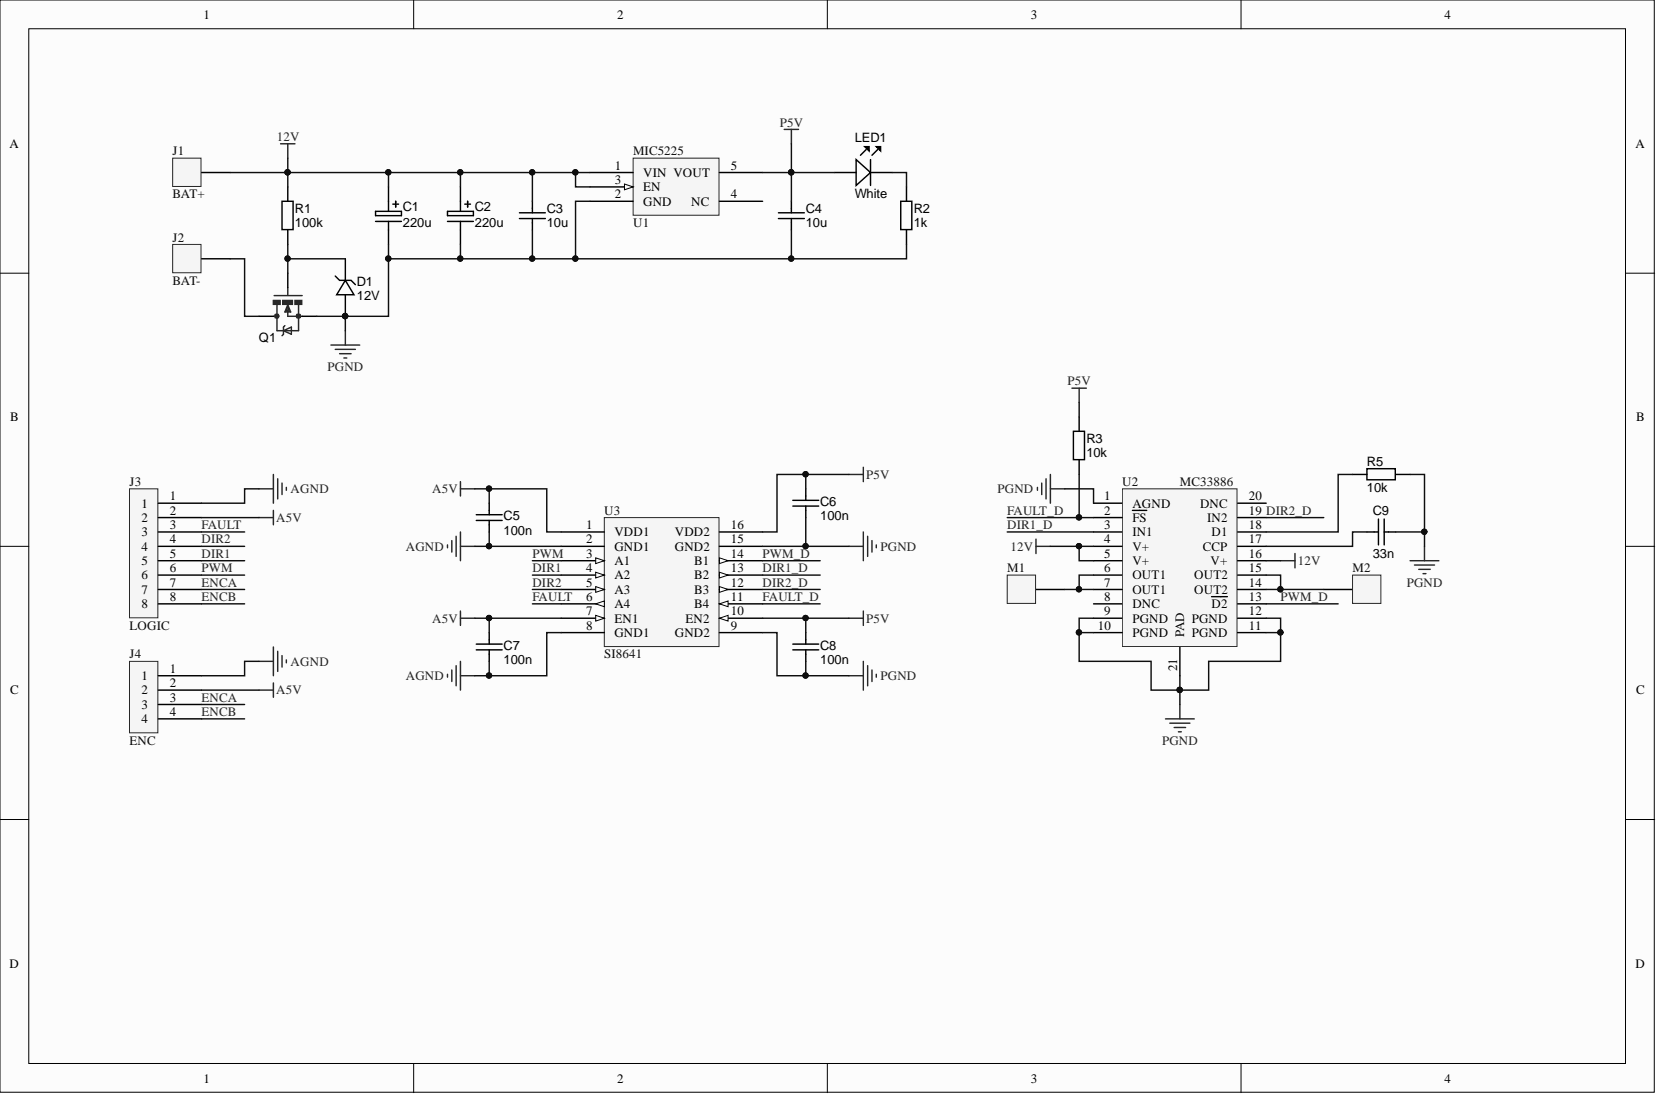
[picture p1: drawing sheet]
# Altium project MC33886_driver_board.PrjPcb
1 sheet, 25 parts. Net scope: global (net labels, ports and power ports of the same name join across sheets).
Board file: MC33886_driver_board.PcbDoc

## Sheet MC33886_driver_board.SchDoc
size A4

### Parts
C1  220u  [CAPE3.5mm]
C2  220u  [CAPE3.5mm]
C3  10u  [CAPC3216X180N]
C4  10u  [CAPC3216X180N]
C5  100n  [CAPC1608X90N]
C6  100n  [CAPC1608X90N]
C7  100n  [CAPC1608X90N]
C8  100n  [CAPC1608X90N]
C9  33n  [CAPC1608X90N]
D1  12V  [SOD123]
J1  BAT+  [POWER-PAD]
J2  BAT-  [POWER-PAD]
J3  LOGIC  [MICRO-MATCH-8]
J4  ENC  [MICRO-MATCH-4]
LED1  White  [LED-0603-GREEN]
M1  HEADER-1  [POWER-PAD]  (value not drawn)
M2  HEADER-1  [POWER-PAD]  (value not drawn)
Q1  MOSFET-N  [SOT669]  (value not drawn)
R1  100k  [RESC1608X55N]
R2  1k  [RESC1608X55N]
R3  10k  [RESC1608X55N]
R5  10k  [RESC1608X55N]
U1  MIC5225  [SOT23-5]
U2  MC33886  [MC33886]
U3  SI8641  [SOIC16]

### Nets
12V: C1.1 C2.1 C3.1 J1.1 R1.1 U1.1(VIN) U1.3(EN) U2.4(V+) U2.5(V+) U2.16(V+)
A5V: C5.2 C7.2 J3.2 J4.2 U3.1(VDD1) U3.7(EN1)
AGND: C5.1 C7.1 J3.1 J4.1 U3.2(GND1) U3.8(GND1)
P5V: C4.1 C6.2 C8.2 LED1.A R3.1 U1.5(VOUT) U3.10(EN2) U3.16(VDD2)
PGND: C1.2 C2.2 C3.2 C4.2 C6.1 C8.1 C9.2 D1.A Q1.S R2.2 R5.2 U1.2(GND) U2.1(AGND) U2.9(PGND) U2.10(PGND) U2.11(PGND) U2.12(PGND) U2.21(PAD) U3.9(GND2) U3.15(GND2)
DIR1: J3.5 U3.4(A2)
DIR1_D: U2.3(IN1) U3.13(B2)
DIR2: J3.4 U3.5(A3)
DIR2_D: U2.19(IN2) U3.12(B3)
ENCA: J3.7 J4.3
ENCB: J3.8 J4.4
FAULT: J3.3 U3.6(A4)
FAULT_D: R3.2 U2.2(~{FS}) U3.11(B4)
PWM: J3.6 U3.3(A1)
PWM_D: U2.13(~{D2}) U3.14(B1)
NetC9_1: C9.1 U2.17(CCP)
NetD1_K: D1.K Q1.G R1.2
NetJ2_1: J2.1 Q1.D
NetLED1_K: LED1.K R2.1
NetM1_1: M1.1 U2.6(OUT1) U2.7(OUT1)
NetM2_1: M2.1 U2.14(OUT2) U2.15(OUT2)
NetR5_1: R5.1 U2.18(D1)

Not connected (* = marked no-connect by the designer): U1 4(NC); U2 8(DNC) 20(DNC)
